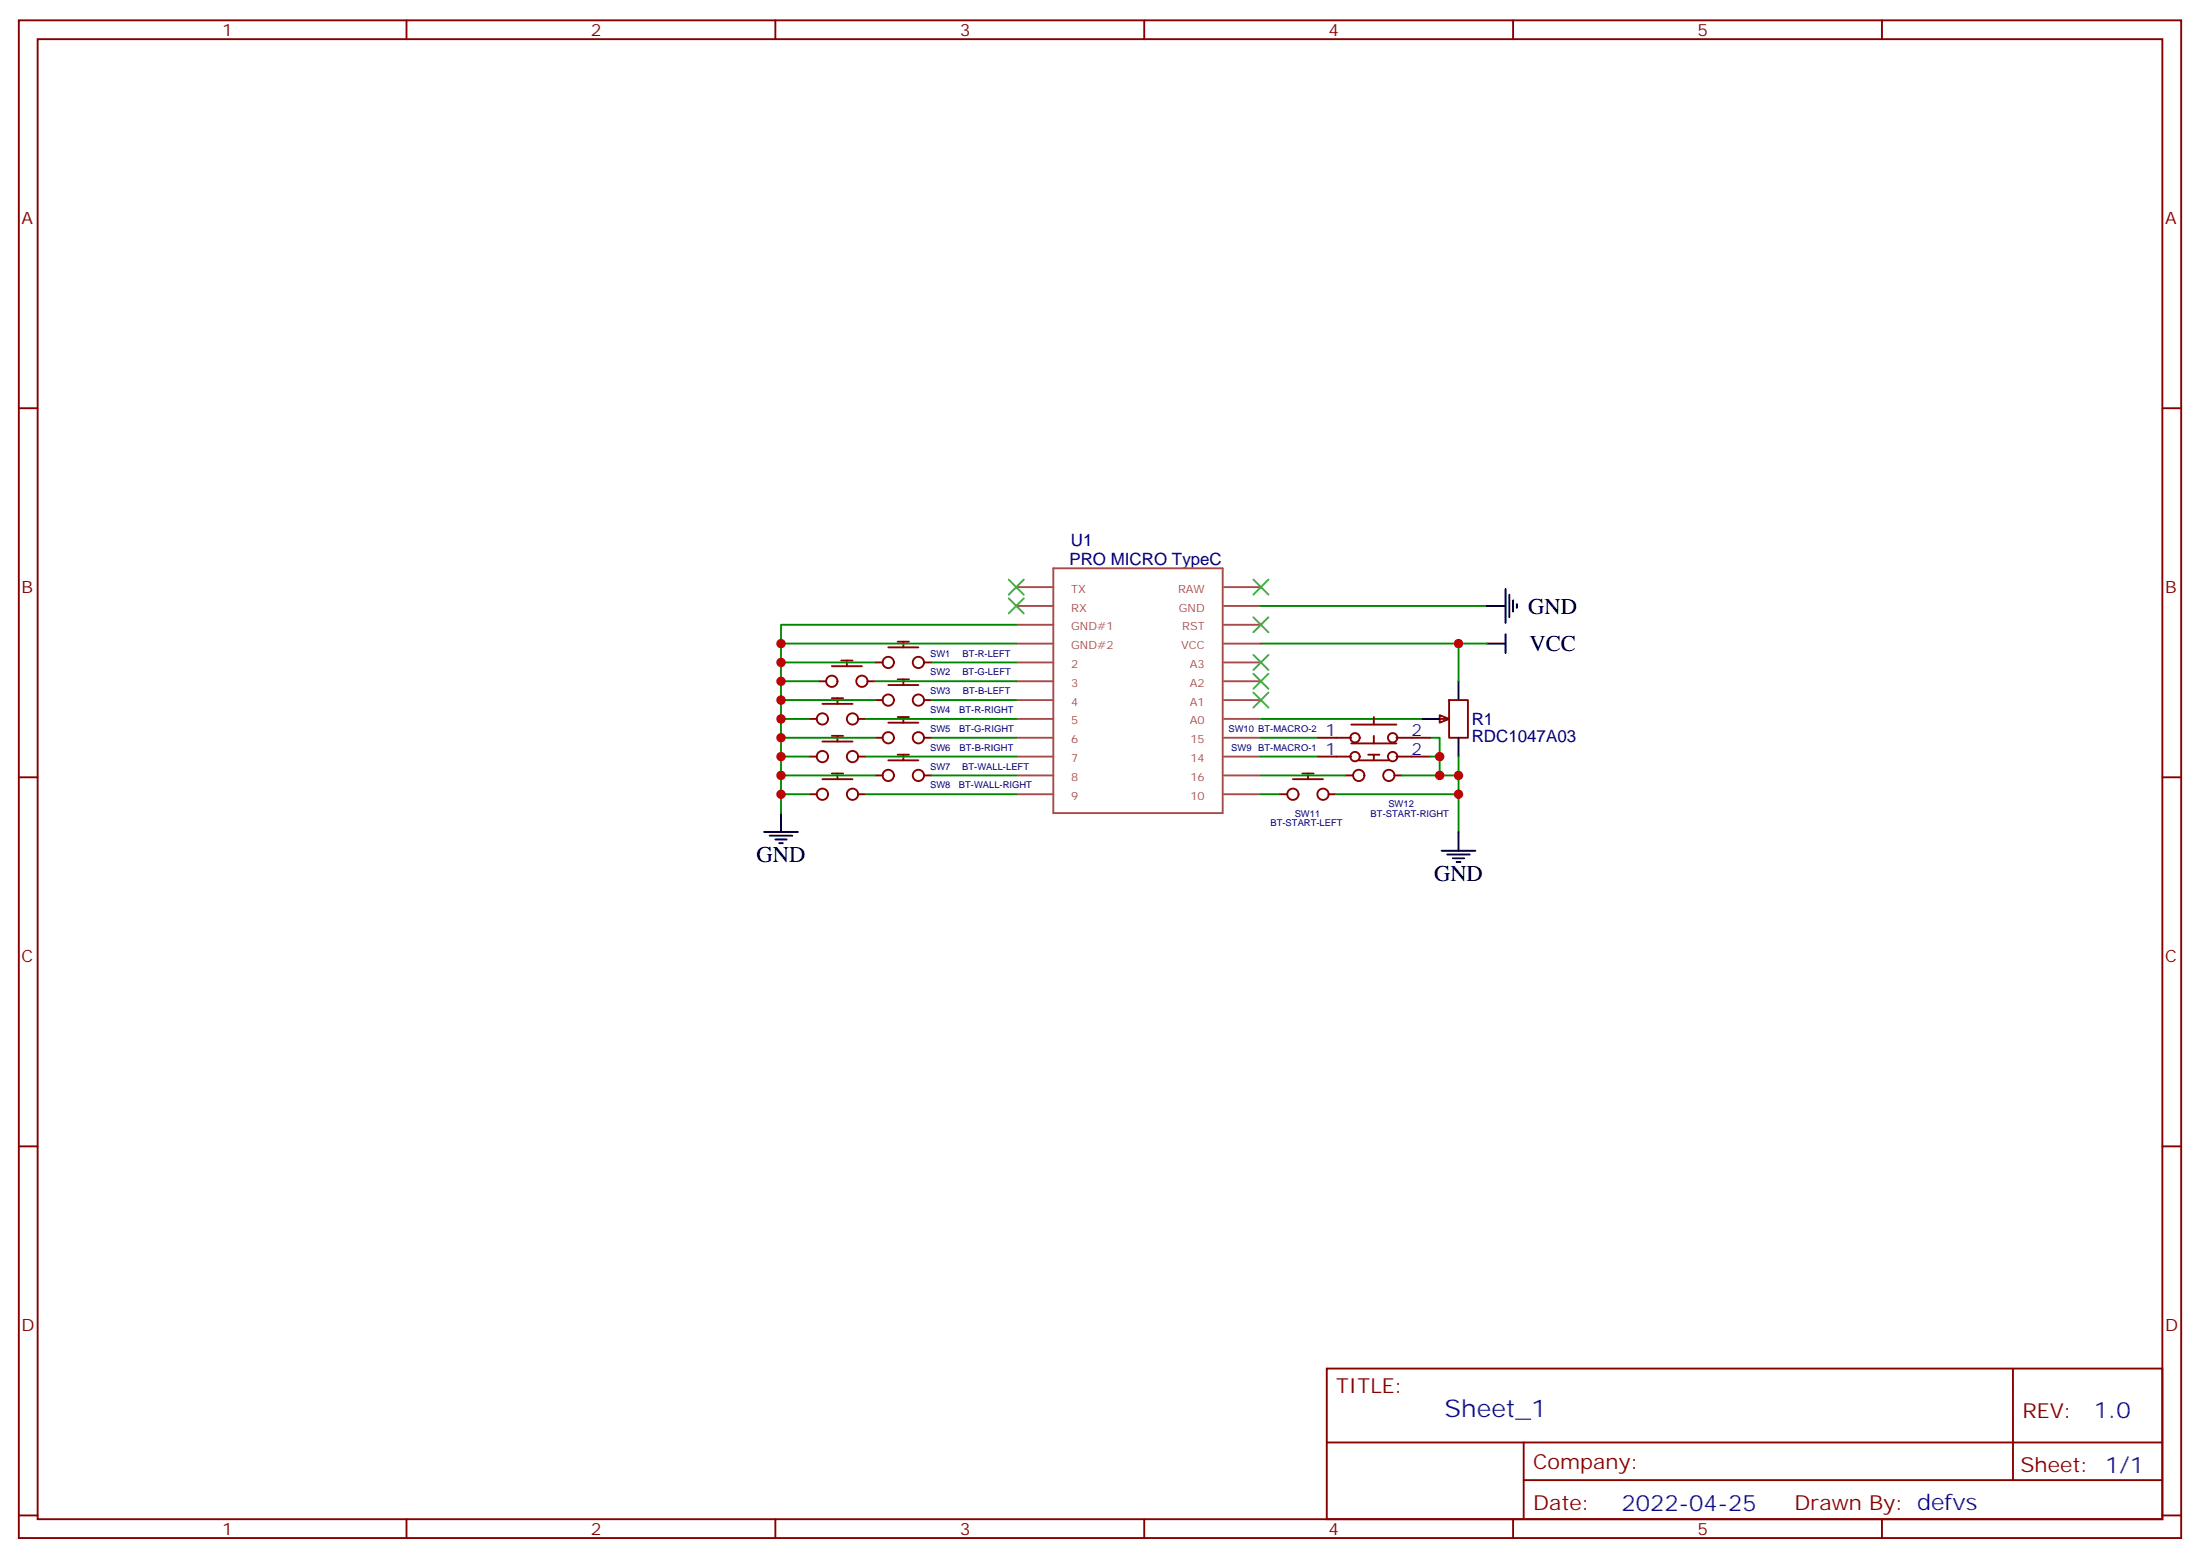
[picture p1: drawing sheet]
<svg xmlns="http://www.w3.org/2000/svg" width="412mm" height="292mm" viewBox="0 0 412 292" stroke-linecap="round" stroke-linejoin="round" font-family="sans-serif">
<g fill="none" stroke="#870000" stroke-width=".35">
<path d="M3.5 3.8h405.4v284.3h-405.4zM7.1 7.3h398.2v277.3h-398.2zM76.2 3.8v3.5M145.3 3.8v3.5M214.5 3.8v3.5M283.6 3.8v3.5M352.8 3.8v3.5M3.5 76.5h3.6M405.3 76.5h3.6M3.5 145.6h3.6M405.3 145.6h3.6M3.5 214.8h3.6"/>
<path d="M405.3 214.8h3.6M248.7 256.4h156.6v28.2h-156.6zM377.3 256.4v20.9M248.7 270.2h156.5M285.6 277.3h119.6M285.6 270.2v14.2M3.5 283.9h3.6M76.2 284.6v3.5M145.3 284.6v3.5M214.5 284.6v3.5M283.6 284.6v3.5M352.8 284.6v3.5"/>
<path d="M405.3 283.9h3.6"/>
</g>
<g fill="none" stroke="#a64a4a" stroke-width=".35">
<path d="M190.5 110h6.9M190.5 113.5h6.9M190.5 117.1h6.9M197.4 106.5h31.8v45.8h-31.8zM229.4 110h7M229.4 113.5h7M229.4 117.1h7M190.5 120.6h6.9M190.5 124.1h6.9M190.5 127.6h6.9M190.5 131.2h6.9M190.5 134.7h6.9"/>
<path d="M190.5 138.2h6.9M229.4 120.6h7M229.4 124.1h7M229.4 127.6h7M229.4 131.2h7M229.4 134.7h7M229.4 138.2h7M190.5 141.7h6.9M190.5 148.8h6.9M190.5 145.3h6.9M229.4 141.7h7M229.4 148.8h7"/>
<path d="M229.4 145.3h7"/>
</g>
<path d="M269.9 134l1.7 .7-1.7 .7z" fill="#f0f0f0" stroke="#870000" stroke-width=".35"/>
<g fill="none" stroke="#870000" stroke-width=".35">
<path d="M151.7 134.7h1.4M153.5 127.6h1.4M154.2 131.9h5.6M154.2 138.9h5.6M155.9 124.8h5.7M155.9 130.8h2.1M155.9 137.9h2.1M157 130.8v1.1M157 137.9v1M157.7 123.8h2.1M158.7 123.8v1M160.9 134.7h1.4"/>
<path d="M162.6 127.6h1.4M164 124.1h1.5M164 131.2h1.5M164 138.2h1.5M166.5 121.3h5.7M166.5 128.3h5.7M166.5 135.4h5.7M168.3 120.2h2.1M168.3 127.3h2.1M168.3 134.3h2.1M169.3 120.2v1.1M169.3 127.3v1"/>
<path d="M169.3 134.3v1.1M173.2 124.1h1.4M173.2 131.2h1.4M173.2 138.2h1.4M246.9 138.2h6.4M253.3 139.3h8.5M253.3 135.7h8.5M257.5 134.3v1.4M257.5 137.9v1.4M261.8 138.2h6.3M269.2 134.7h1.7M271.6 131.2h3.6v7h-3.6z"/>
<path d="M151.7 141.7h1.4M151.7 148.8h1.4M154.2 146h5.6M155.9 144.9h2.1M157 144.9v1.1M160.9 141.7h1.4M160.9 148.8h1.4M164 145.3h1.5M166.5 142.5h5.7M168.3 141.4h2.1M169.3 141.4v1.1M173.2 145.3h1.4"/>
<path d="M239.9 148.8h1.4M242.4 146h5.6M244.1 144.9h2.1M245.2 144.9v1.1M246.9 141.7h6.4M249.1 148.8h1.4M252.2 145.3h1.4M254.7 142.5h5.6M256.5 141.4h2.1M257.5 141.4v1.1M261.4 145.3h1.4M261.8 141.7h6.3"/>
<circle cx="154.2" cy="134.7" r="1.06"/>
<circle cx="155.9" cy="127.6" r="1.06"/>
<circle cx="159.8" cy="134.7" r="1.06"/>
<circle cx="161.6" cy="127.6" r="1.06"/>
<circle cx="166.5" cy="124.1" r="1.06"/>
<circle cx="166.5" cy="131.2" r="1.06"/>
<circle cx="166.5" cy="138.2" r="1.06"/>
<circle cx="172.2" cy="131.2" r="1.06"/>
<circle cx="172.2" cy="138.2" r="1.06"/>
<circle cx="172.2" cy="124.1" r="1.06"/>
<circle cx="254" cy="138.2" r=".88"/>
<circle cx="261.1" cy="138.2" r=".88"/>
<circle cx="154.2" cy="148.8" r="1.06"/>
<circle cx="154.2" cy="141.7" r="1.06"/>
<circle cx="159.8" cy="141.7" r="1.06"/>
<circle cx="159.8" cy="148.8" r="1.06"/>
<circle cx="166.5" cy="145.3" r="1.06"/>
<circle cx="172.2" cy="145.3" r="1.06"/>
<circle cx="242.4" cy="148.8" r="1.06"/>
<circle cx="248" cy="148.8" r="1.06"/>
<circle cx="254" cy="141.7" r=".88"/>
<circle cx="254.7" cy="145.3" r="1.06"/>
<circle cx="260.3" cy="145.3" r="1.06"/>
<circle cx="261.1" cy="141.7" r=".88"/>
</g>
<g fill="none" stroke="#000" stroke-width=".35">
<path d="M278.7 113.5h3.5M282.2 110.3v6.4M282.2 118.8v3.5M282.9 111.4v4.2M283.6 112.5v2.1M284.3 113.2v.7M266.3 134.7h3.6M273.4 127.6v3.6M273.4 138.2v3.5M278.7 120.6h3.5M143.2 155.9h6.4M144.3 156.6h4.2"/>
<path d="M145.3 157.3h2.2M146 158h.8M146.4 152.3v3.6M270.2 159.4h6.4M273.4 155.9v3.5M271.3 160.1h4.2M272.3 160.8h2.2M273 161.5h.8"/>
</g>
<g fill="none" stroke="#008700" stroke-width=".35">
<path d="M190.5 117.1h-44.1v7M236.4 113.5h42.3M146.4 134.7h5.3M146.4 131.2h17.6M146.4 127.6h7.1M146.4 138.2h17.6M146.4 120.6h44.1M162.3 134.7h28.2M164 124.1h-17.6v21.2M164 127.6h26.5M174.6 124.1h15.9M174.6 131.2h15.9"/>
<path d="M174.6 138.2h15.9M236.4 120.6h37v7M236.4 134.7h29.9M236.4 138.2h10.5M268.1 138.2h1.8v7.1M273.4 120.6h5.3M146.4 141.7h5.3M146.4 148.8v3.5M162.3 148.8h28.2M162.3 141.7h28.2M164 145.3h-17.6v3.5h5.3M174.6 145.3h15.9"/>
<path d="M236.4 148.8h3.5M236.4 145.3h15.8M236.4 141.7h10.5M250.5 148.8h22.9M262.8 145.3h10.6M268.1 141.7h1.8M273.4 141.7v14.2"/>
</g>
<g fill="none" stroke="#3c3" stroke-width=".35">
<path d="M189.1 112.1l2.8 2.8M189.1 108.6l2.8 2.8M191.9 112.1l-2.8 2.8M191.9 108.6l-2.8 2.8M234.9 108.6l2.9 2.8M234.9 115.6l2.9 2.9M237.8 108.6l-2.9 2.8M237.8 115.6l-2.9 2.9M234.9 122.7l2.9 2.8M234.9 126.2l2.9 2.8M234.9 129.8l2.9 2.8M237.8 122.7l-2.9 2.8"/>
<path d="M237.8 126.2l-2.9 2.8M237.8 129.8l-2.9 2.8"/>
</g>
<g fill="#c00">
<circle cx="146.4" cy="145.3" r=".88"/>
<circle cx="146.4" cy="131.2" r=".88"/>
<circle cx="146.4" cy="138.2" r=".88"/>
<circle cx="146.4" cy="141.7" r=".88"/>
<circle cx="146.4" cy="134.7" r=".88"/>
<circle cx="146.4" cy="127.6" r=".88"/>
<circle cx="146.4" cy="148.8" r=".88"/>
<circle cx="146.4" cy="124.1" r=".88"/>
<circle cx="146.4" cy="120.6" r=".88"/>
<circle cx="273.4" cy="145.3" r=".88"/>
<circle cx="273.4" cy="148.8" r=".88"/>
<circle cx="273.4" cy="120.6" r=".88"/>
<circle cx="269.9" cy="145.3" r=".88"/>
<circle cx="269.9" cy="141.7" r=".88"/>
</g>
<text font-size="4.6" fill="#00f" x="270.8" y="265.4">Sheet_1</text>
<g font-size="4.2">
<text x="286.5" y="115">GND</text>
<text x="286.7" y="122">VCC</text>
<text x="141.8" y="161.5">GND</text>
<text x="268.8" y="165">GND</text>
</g>
<g font-size="4.2" fill="#00f">
<text x="392.5" y="265.7">1.0</text>
<text x="304" y="283">2022-04-25</text>
</g>
<g font-size="3.9" fill="#800">
<text x="250.5" y="261">TITLE:</text>
<text x="379.1" y="265.7">REV:</text>
<text x="287.4" y="275.2">Company:</text>
<text x="378.7" y="275.8">Sheet: 1/1</text>
<text x="287.4" y="282.9">Date:</text>
<text x="336.4" y="282.9">Drawn By: defvs</text>
</g>
<g font-size="3.2" fill="#800">
<text x="41.6" y="6.8">1</text>
<text x="110.8" y="6.8">2</text>
<text x="179.9" y="6.8">3</text>
<text x="249.1" y="6.8">4</text>
<text x="318.2" y="6.8">5</text>
<text x="4.1" y="41.9">A</text>
<text x="405.9" y="41.9">A</text>
<text x="4.1" y="111.1">B</text>
<text x="405.9" y="111.1">B</text>
<text x="4.1" y="180.2">C</text>
<text x="405.9" y="180.2">C</text>
<text x="4.1" y="249.3">D</text>
<text x="405.9" y="249.3">D</text>
<text x="41.6" y="287.6">1</text>
<text x="110.8" y="287.6">2</text>
<text x="179.9" y="287.6">3</text>
<text x="249.1" y="287.6">4</text>
<text x="318.2" y="287.6">5</text>
</g>
<g font-size="3.2" fill="#000080">
<text x="200.5" y="105.9">PRO MICRO TypeC</text>
<text x="200.7" y="102.3">U1</text>
<text x="275.9" y="135.9">R1</text>
<text x="275.9" y="139">RDC1047A03</text>
</g>
<g font-size="3.2" fill="#00f">
<text x="248.5" y="137.9">1</text>
<text x="264.6" y="137.9">2</text>
<text x="248.5" y="141.4">1</text>
<text x="264.6" y="141.4">2</text>
</g>
<g font-size="2.1" fill="#a54b4b">
<text x="200.8" y="111">TX</text>
<text x="220.8" y="111">RAW</text>
<text x="200.8" y="114.6">RX</text>
<text x="200.8" y="118.1">GND#1</text>
<text x="221" y="114.6">GND</text>
<text x="221.6" y="118.1">RST</text>
<text x="200.8" y="121.6">GND#2</text>
<text x="200.8" y="125.1">2</text>
<text x="221.4" y="121.6">VCC</text>
<text x="223" y="125.1">A3</text>
<text x="200.8" y="128.7">3</text>
<text x="223" y="128.7">A2</text>
<text x="200.8" y="132.2">4</text>
<text x="200.8" y="135.7">5</text>
<text x="223" y="132.2">A1</text>
<text x="223" y="135.7">A0</text>
<text x="200.8" y="139.3">6</text>
<text x="200.8" y="142.8">7</text>
<text x="223.1" y="139.3">15</text>
<text x="223.1" y="142.8">14</text>
<text x="200.8" y="149.8">9</text>
<text x="200.8" y="146.3">8</text>
<text x="223.1" y="149.8">10</text>
<text x="223.1" y="146.3">16</text>
</g>
<g font-size="1.8" fill="#000080">
<text x="174.3" y="123">SW1</text>
<text x="180.5" y="123">BT-R-LEFT</text>
<text x="174.3" y="126.5">SW2</text>
<text x="174.3" y="130.1">SW3</text>
<text x="180.4" y="126.5">BT-G-LEFT</text>
<text x="180.5" y="130.1">BT-B-LEFT</text>
<text x="174.3" y="133.6">SW4</text>
<text x="174.3" y="137.1">SW5</text>
<text x="179.8" y="137.1">BT-G-RIGHT</text>
<text x="179.8" y="133.6">BT-R-RIGHT</text>
<text x="230.3" y="137.1">SW10 BT-MACRO-2</text>
<text x="174.3" y="140.6">SW6</text>
<text x="179.9" y="140.6">BT-B-RIGHT</text>
<text x="230.8" y="140.6">SW9 BT-MACRO-1</text>
<text x="174.3" y="144.2">SW7</text>
<text x="174.3" y="147.7">SW8</text>
<text x="179.7" y="147.7">BT-WALL-RIGHT</text>
<text x="180.4" y="144.2">BT-WALL-LEFT</text>
<text x="238.2" y="154.7">BT-START-LEFT</text>
<text x="242.7" y="153">SW11</text>
<text x="256.9" y="153">BT-START-RIGHT</text>
<text x="260.3" y="151.2">SW12</text>
</g>
</svg>
